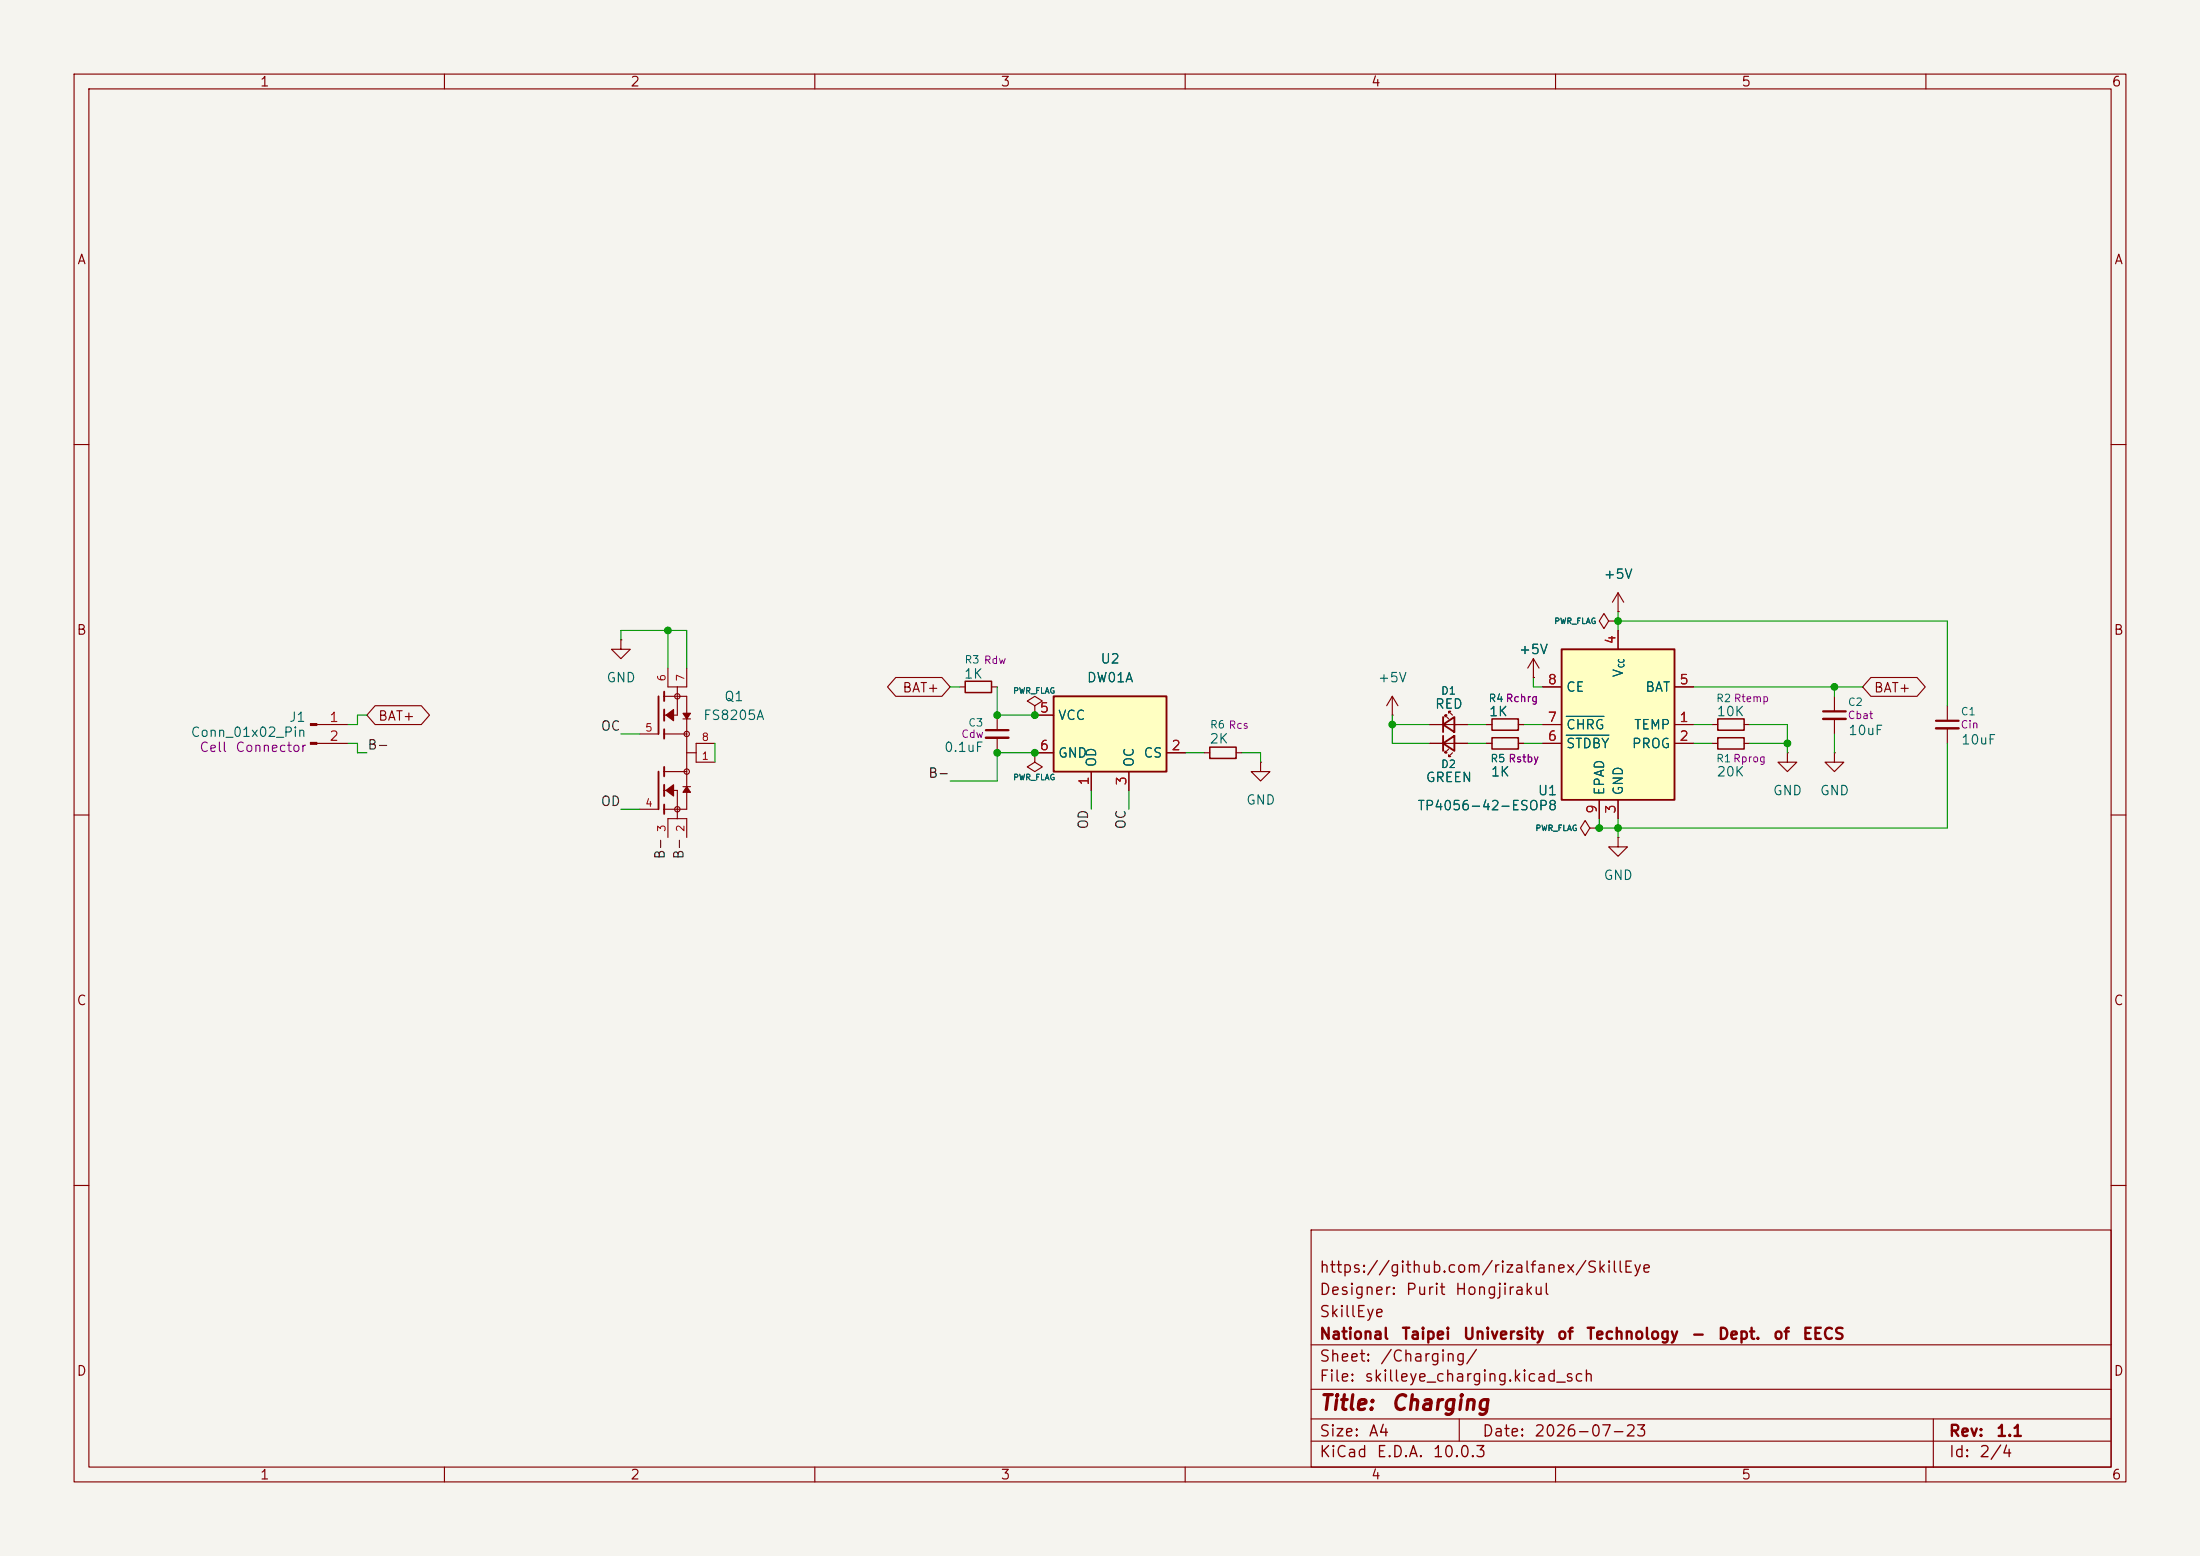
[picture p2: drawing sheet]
<svg xmlns="http://www.w3.org/2000/svg" width="297mm" height="210mm" viewBox="0 0 297 210" stroke-linecap="round" stroke-linejoin="round" font-family="sans-serif">
<path d="M0 0h297v210h-297z" fill="#f5f4ef" stroke="#f5f4ef" stroke-width=".14"/>
<g fill="none" stroke="#840000" stroke-width=".15">
<path d="M10 10h277v190h-277zM12 12h273v186h-273zM60 10v2M110 10v2M160 10v2M210 10v2M260 10v2M10 60h2M285 60h2M42.8 97.8h4.2M193 97.8h5.1M195.1 96.8v-.3h.2h-.2l.5 .5"/>
<path d="M195.6 96.3v-.3h.2h-.2l.5 .5M200.7 97.8h.7M205 97.8h.7M207 91.4h.1M207 88.9l-.8 1.3M207 88.9l.8 1.3M207 88.9v2.5M217.2 83.8l-.7-1-.6 1 .6 1 .7-1h1.2M218.4 83.8h.1M218.4 82.6h.1M218.4 80l-.7 1.3M218.4 80l.8 1.3"/>
<path d="M218.4 80v2.6M247.6 94v2M247.6 97v2.1M10 110h2M42.8 100.3h4.2M162.6 101.6h.7M166.9 101.6h.7M193 100.3h5.1M195.6 101.1l-.5 .5h.2h-.2v-.3M196.1 101.6l-.5 .5h.2h-.2v-.2M200.7 100.3h.7M205 100.3h.7"/>
<path d="M285 110h2M10 160h2M177 166h108v32h-108zM285 160h2M60 198v2M110 198v2M160 198v2M177 194.5h108M177 191.5h108M177 187.5h108M177 181.5h108M197 191.5v3"/>
<path d="M210 198v2M260 198v2M261 191.5v6.5"/>
</g>
<path d="M201.4 97h3.6v1.6h-3.6zM201.4 99.6h3.6v1.5h-3.6zM163.3 100.8h3.6v1.6h-3.6z" fill="none" stroke="#840000" stroke-width=".2"/>
<path d="M246.1 96h3.1" fill="none" stroke="#840000" stroke-width=".3"/>
<path d="M246.1 97h3.1" fill="none" stroke="#840000" stroke-width=".33"/>
<g fill="#840000" stroke="#840000" stroke-width=".15">
<path d="M41.9 97.7h.9v.2h-.9z"/>
<path d="M41.9 100.2h.9v.3h-.9z"/>
</g>
<path d="M194.8 97.8l1.5-1v2zM194.8 96.8v2M194.8 99.3v2M194.8 100.3l1.5-1v2z" fill="none" stroke="#840000" stroke-width=".25"/>
<path d="M210.8 87.6h15.3v20.4h-15.3z" fill="#ffffc2"/>
<path d="M88.9 94v5.1M89.7 93.3v1.3M89.7 95.8v1.5M89.7 98.4v1.3M210.8 87.6h15.3v20.4h-15.3zM88.9 104.1v5.1M89.7 103.5v1.3M89.7 105.9v1.5M89.7 108.6v1.3" fill="none" stroke="#840000" stroke-width=".25"/>
<g fill="none" stroke="#840000" stroke-width=".15">
<path d="M83.8 86.4v1.2h1.3l-1.3 1.3-1.3-1.3h1.3M83.8 86.4h.1M86.4 99.1h2.5M89.7 94h3v15.2h-3M89.7 99.1h3M90.2 90.2v2.5h2.5v-2.5M91.4 92.7v3.8h-1.7M92.2 97h1M129.5 92.7h.8M133.9 92.7h.7M134.6 96.5v2.1M134.6 99.6v2"/>
<path d="M208.3 97.8h2.5M208.3 92.7h2.5M218.4 85.1v2.5M226.1 97.8h2.5M226.1 92.7h2.5M86.4 109.2h2.5M89.7 104.1h3M89.7 106.7h1.7v3.8M90.2 113v-2.5h2.5v2.5M92.2 106.2h1M92.7 101.6h1.3M96.5 100.3h-2.5v2.6h2.5"/>
<path d="M170.2 102.9v1.2h1.2l-1.2 1.3-1.3-1.3h1.3M170.2 102.9h.1M208.3 100.3h2.5M214.6 111.8l-.6-1.1-.6 1.1 .6 1 .6-1h1.3M215.9 111.8h.1M215.9 108v2.5M218.4 113v1.3h1.3l-1.3 1.3-1.2-1.3h1.2M218.4 113h.1M218.4 108v2.5M226.1 100.3h2.5"/>
<circle cx="91.4" cy="94" r=".36"/>
<circle cx="92.7" cy="99.1" r=".36"/>
<circle cx="91.4" cy="109.2" r=".36"/>
<circle cx="92.7" cy="104.1" r=".36"/>
</g>
<path d="M211.5 99.2h5.7M211.5 96.7h5" fill="none" stroke="#006464" stroke-width=".15"/>
<g fill="#840000" stroke="#840000" stroke-width=".15">
<path d="M89.9 96.5l1-.7v1.5z"/>
<path d="M89.9 106.7l1-.8v1.5z"/>
<path d="M92.2 96.3h1l-.5 .7z"/>
<path d="M92.7 106.2l.5 .7h-1z"/>
</g>
<path d="M130.3 91.9h3.6v1.6h-3.6z" fill="none" stroke="#840000" stroke-width=".2"/>
<path d="M133.1 98.6h3" fill="none" stroke="#840000" stroke-width=".3"/>
<path d="M133.1 99.6h3" fill="none" stroke="#840000" stroke-width=".33"/>
<path d="M142.2 94h15.3v10.1h-15.3z" fill="#ffffc2"/>
<path d="M142.2 94h15.3v10.1h-15.3z" fill="none" stroke="#840000" stroke-width=".25"/>
<g fill="none" stroke="#840000" stroke-width=".15">
<path d="M50.6 95.2h6.3l1.1 1.3-1.1 1.3h-6.3l-1.1-1.3zM120.9 91.4h6.3l1.1 1.3-1.1 1.3h-6.3l-1.1-1.3zM139.7 95.3l1-.7-1-.6-1 .6 1 .7v1.2M139.7 96.5h.1M139.7 96.5h2.5M188 96.5h.1M188 94l-.8 1.3M188 94l.7 1.3M188 94v2.5M193 97.8h1.8M196.3 97.8h1.8M200.7 97.8h.7"/>
<path d="M205 97.8h.7M207 91.4h.1M208.3 97.8h2.5M208.3 92.7h2.5M218.4 83.8h.1M218.4 82.6h.1M218.4 85.1v2.5M226.1 97.8h2.5M226.1 92.7h2.5M231.1 97.8h.8M235.5 97.8h.7M252.6 91.4h6.2l1.1 1.3-1.1 1.3h-6.2l-1.1-1.3z"/>
<path d="M262.9 95.3v2M262.9 98.3v2M139.7 101.6v1.3l1 .6-1 .6-1-.6 1-.6M139.7 101.6h.1M139.7 101.6h2.5M147.3 104.1v2.6M152.4 104.1v2.6M157.5 101.6h2.5M193 100.3h1.8M196.3 100.3h1.8M200.7 100.3h.7M205 100.3h.7"/>
<path d="M208.3 100.3h2.5M215.9 111.8h.1M215.9 108v2.5M218.4 108v2.5M226.1 100.3h2.5M231.1 100.3h.8M235.5 100.3h.7M241.3 101.6v1.3h1.3l-1.3 1.2-1.3-1.2h1.3M241.3 101.6h.1M247.6 101.6v1.3h1.3l-1.3 1.2-1.2-1.2h1.2M247.6 101.6h.1"/>
</g>
<path d="M231.9 99.6h3.6v1.5h-3.6zM231.9 97h3.6v1.6h-3.6z" fill="none" stroke="#840000" stroke-width=".2"/>
<path d="M261.4 97.3h3" fill="none" stroke="#840000" stroke-width=".3"/>
<path d="M261.4 98.3h3" fill="none" stroke="#840000" stroke-width=".33"/>
<g fill="none" stroke="#009600" stroke-width=".15">
<path d="M49.5 96.5h-1.2v1.3h-1.3M83.8 86.4v-1.3h8.9v5.1M83.8 99.1h2.6M90.2 85.1v5.1M128.3 92.7h1.2M134.6 92.7v3.8h5.1M188 96.5v3.8h5M188 97.8h5M198.1 97.8h2.6M205.7 97.8h2.6M207 91.4v1.3h1.3M218.4 82.6v2.5"/>
<path d="M218.4 83.8h44.5v11.5M228.6 92.7h22.9M228.6 97.8h2.5M236.2 97.8h5.1v3.8M247.6 92.7v1.3M247.6 99.1v2.5M47 100.3h1.3v1.3h1.2M83.8 109.2h2.6M96.5 100.3v2.6M139.7 101.6h-5.1v3.8h-6.3M147.3 106.7v2.5M152.4 106.7v2.5"/>
<path d="M160 101.6h2.6M167.6 101.6h2.6v1.3M198.1 100.3h2.6M205.7 100.3h2.6M218.4 110.5v2.5M228.6 100.3h2.5M236.2 100.3h5.1M262.9 100.3v11.5h-47v-1.3"/>
</g>
<path d="M211.5 99.2h5.7M211.5 96.7h5" fill="none" stroke="#006464" stroke-width=".15"/>
<g fill="#009600" stroke="#009600" stroke-width=".14">
<circle cx="215.9" cy="111.8" r=".46"/>
<circle cx="218.4" cy="111.8" r=".46"/>
<circle cx="188" cy="97.8" r=".46"/>
<circle cx="134.6" cy="101.6" r=".46"/>
<circle cx="139.7" cy="96.5" r=".46"/>
<circle cx="139.7" cy="101.6" r=".46"/>
<circle cx="134.6" cy="96.5" r=".46"/>
<circle cx="218.4" cy="83.8" r=".46"/>
<circle cx="247.6" cy="92.7" r=".46"/>
<circle cx="241.3" cy="100.3" r=".46"/>
<circle cx="90.2" cy="85.1" r=".46"/>
</g>
<g font-size="2" fill="#840000">
<text x="178" y="190.8">Title:</text>
<text x="187.7" y="190.8">Charging</text>
</g>
<g font-size="1.5" fill="#840000">
<text x="178" y="172.2">https://github.com/rizalfanex/SkillEye</text>
<text x="178" y="178.2">SkillEye</text>
<text x="178" y="175.2">Designer:</text>
<text x="189.7" y="175.2">Purit</text>
<text x="196.3" y="175.2">Hongjirakul</text>
<text x="178" y="184.2">Sheet:</text>
<text x="178" y="181.2">National</text>
<text x="186.2" y="184.2">/Charging/</text>
<text x="189.1" y="181.2">Taipei</text>
<text x="197.4" y="181.2">University</text>
<text x="210.1" y="181.2">of</text>
<text x="214" y="181.2">Technology</text>
<text x="228.2" y="181.2">-</text>
<text x="231.8" y="181.2">Dept.</text>
<text x="239.3" y="181.2">of</text>
<text x="243.2" y="181.2">EECS</text>
<text x="178" y="186.9">File:</text>
<text x="184.1" y="186.9">skilleye_charging.kicad_sch</text>
<text x="178" y="197.1">KiCad</text>
<text x="178" y="194.3">Size:</text>
<text x="184.7" y="194.3">A4</text>
<text x="185.7" y="197.1">E.D.A.</text>
<text x="193.3" y="197.1">10.0.3</text>
<text x="200" y="194.3">Date:</text>
<text x="207" y="194.3">2026-07-23</text>
<text x="263" y="194.3">Rev:</text>
<text x="263" y="197.1">Id:</text>
<text x="267.1" y="197.1">2/4</text>
<text x="269.4" y="194.3">1.1</text>
</g>
<g font-size="1.3" fill="#840000">
<text x="35" y="12">1</text>
<text x="85" y="12">2</text>
<text x="135" y="12">3</text>
<text x="185" y="12">4</text>
<text x="235" y="12">5</text>
<text x="285" y="12">6</text>
<text x="10.3" y="36">A</text>
<text x="285.3" y="36">A</text>
<text x="10.3" y="86">B</text>
<text x="285.3" y="86">B</text>
<text x="121.7" y="93.8">BAT+</text>
<text x="252.9" y="93.8">BAT+</text>
<text x="51" y="97.6">BAT+</text>
<text x="10.3" y="136">C</text>
<text x="285.3" y="136">C</text>
<text x="10.3" y="186">D</text>
<text x="285.3" y="186">D</text>
<text x="35" y="200">1</text>
<text x="85" y="200">2</text>
<text x="135" y="200">3</text>
<text x="185" y="200">4</text>
<text x="235" y="200">5</text>
<text x="285" y="200">6</text>
</g>
<g font-size="1.3" fill="#006464">
<text x="216.4" y="78.4">+5V</text>
<text x="148.5" y="89.9">U2</text>
<text x="205" y="88.6">+5V</text>
<text x="81.8" y="92.4">GND</text>
<text x="97.7" y="95">Q1</text>
<text x="130.1" y="91.9">1K</text>
<text x="146.6" y="92.4">DW01A</text>
<text x="185.9" y="92.4">+5V</text>
<text x="193.6" y="96">RED</text>
<text x="211.3" y="93.7">CE</text>
<text x="219.4" y="91.5" transform="rotate(-90 219.4 91.5)">V</text>
<text x="222" y="93.7">BAT</text>
<text x="25.7" y="99.8">Conn_01x02_Pin</text>
<text x="38.9" y="97.7">J1</text>
<text x="94.8" y="97.5">FS8205A</text>
<text x="127.4" y="101.8">0.1uF</text>
<text x="142.7" y="97.5">VCC</text>
<text x="163.2" y="100.7">2K</text>
<text x="200.9" y="97">1K</text>
<text x="211.3" y="101.3">STDBY</text>
<text x="211.3" y="98.8">CHRG</text>
<text x="220.2" y="101.3">PROG</text>
<text x="220.5" y="98.8">TEMP</text>
<text x="231.7" y="97">10K</text>
<text x="249.4" y="99.5">10uF</text>
<text x="264.7" y="100.8">10uF</text>
<text x="142.7" y="102.6">GND</text>
<text x="148.3" y="103.6" transform="rotate(-90 148.3 103.6)">OD</text>
<text x="153.4" y="103.6" transform="rotate(-90 153.4 103.6)">OC</text>
<text x="154.3" y="102.6">CS</text>
<text x="192.4" y="105.9">GREEN</text>
<text x="201.2" y="105.1">1K</text>
<text x="207.5" y="107.7">U1</text>
<text x="216.9" y="107.4" transform="rotate(-90 216.9 107.4)">EPAD</text>
<text x="219.4" y="107.4" transform="rotate(-90 219.4 107.4)">GND</text>
<text x="231.7" y="105.1">20K</text>
<text x="239.3" y="107.7">GND</text>
<text x="245.6" y="107.7">GND</text>
<text x="168.1" y="108.9">GND</text>
<text x="191.3" y="109.7">TP4056-42-ESOP8</text>
<text x="216.4" y="119.1">GND</text>
</g>
<g font-size="1.3" fill="#a90000">
<text x="218.4" y="87.1" transform="rotate(-90 218.4 87.1)">4</text>
<text x="208.8" y="92.7">8</text>
<text x="226.6" y="92.7">5</text>
<text x="44.4" y="97.8">1</text>
<text x="44.4" y="100.3">2</text>
<text x="140.3" y="96.5">5</text>
<text x="140.3" y="101.6">6</text>
<text x="158" y="101.6">2</text>
<text x="208.8" y="100.3">6</text>
<text x="208.8" y="97.8">7</text>
<text x="226.6" y="97.8">1</text>
<text x="226.6" y="100.3">2</text>
<text x="147.3" y="106.1" transform="rotate(-90 147.3 106.1)">1</text>
<text x="152.4" y="106.1" transform="rotate(-90 152.4 106.1)">3</text>
<text x="215.9" y="109.9" transform="rotate(-90 215.9 109.9)">9</text>
<text x="218.4" y="109.9" transform="rotate(-90 218.4 109.9)">3</text>
</g>
<g font-size="1.3" fill="#840084">
<text x="26.8" y="101.8">Cell</text>
<text x="31.7" y="101.8">Connector</text>
</g>
<g font-size="1.3" fill="#0f0f0f">
<text x="49.5" y="101.5">B-</text>
<text x="81" y="98.9">OC</text>
<text x="125.2" y="105.3">B-</text>
<text x="81" y="109.1">OD</text>
<text x="147.2" y="112" transform="rotate(-90 147.2 112)">OD</text>
<text x="152.3" y="112" transform="rotate(-90 152.3 112)">OC</text>
<text x="90" y="116.1" transform="rotate(-90 90 116.1)">B-</text>
<text x="92.6" y="116.1" transform="rotate(-90 92.6 116.1)">B-</text>
</g>
<g font-size="1" fill="#006464">
<text x="130.1" y="89.8">R3 Rdw</text>
<text x="194.5" y="94">D1</text>
<text x="200.9" y="95">R4Rchrg</text>
<text x="231.6" y="95">R2 Rtemp</text>
<text x="249.4" y="95.5">C2</text>
<text x="130.6" y="98.3">C3</text>
<text x="163.3" y="98.6">R6 Rcs</text>
<text x="264.6" y="96.8">C1</text>
<text x="194.5" y="103.9">D2</text>
<text x="201.1" y="103.1">R5 Rstby</text>
<text x="231.6" y="103.1">R1Rprog</text>
</g>
<g font-size="1" fill="#a90000">
<text x="90.1" y="92.1" transform="rotate(-90 90.1 92.1)">6</text>
<text x="92.6" y="92.1" transform="rotate(-90 92.6 92.1)">7</text>
<text x="87" y="99">5</text>
<text x="94.6" y="100.3">8</text>
<text x="94.6" y="102.8">1</text>
<text x="87" y="109.1">4</text>
<text x="90.1" y="112.4" transform="rotate(-90 90.1 112.4)">3</text>
<text x="92.6" y="112.4" transform="rotate(-90 92.6 112.4)">2</text>
</g>
<g font-size="1" fill="#840084">
<text x="129.7" y="99.8">Cdw</text>
<text x="249.4" y="97.3">Cbat</text>
<text x="264.6" y="98.6">Cin</text>
</g>
<g font-size=".8" fill="#006464">
<text x="209.8" y="84.4">PWR_FLAG</text>
<text x="136.7" y="93.8">PWR_FLAG</text>
<text x="219.5" y="90.2" transform="rotate(-90 219.5 90.2)">CC</text>
<text x="136.7" y="105.5">PWR_FLAG</text>
<text x="207.2" y="112.3">PWR_FLAG</text>
</g>
</svg>
